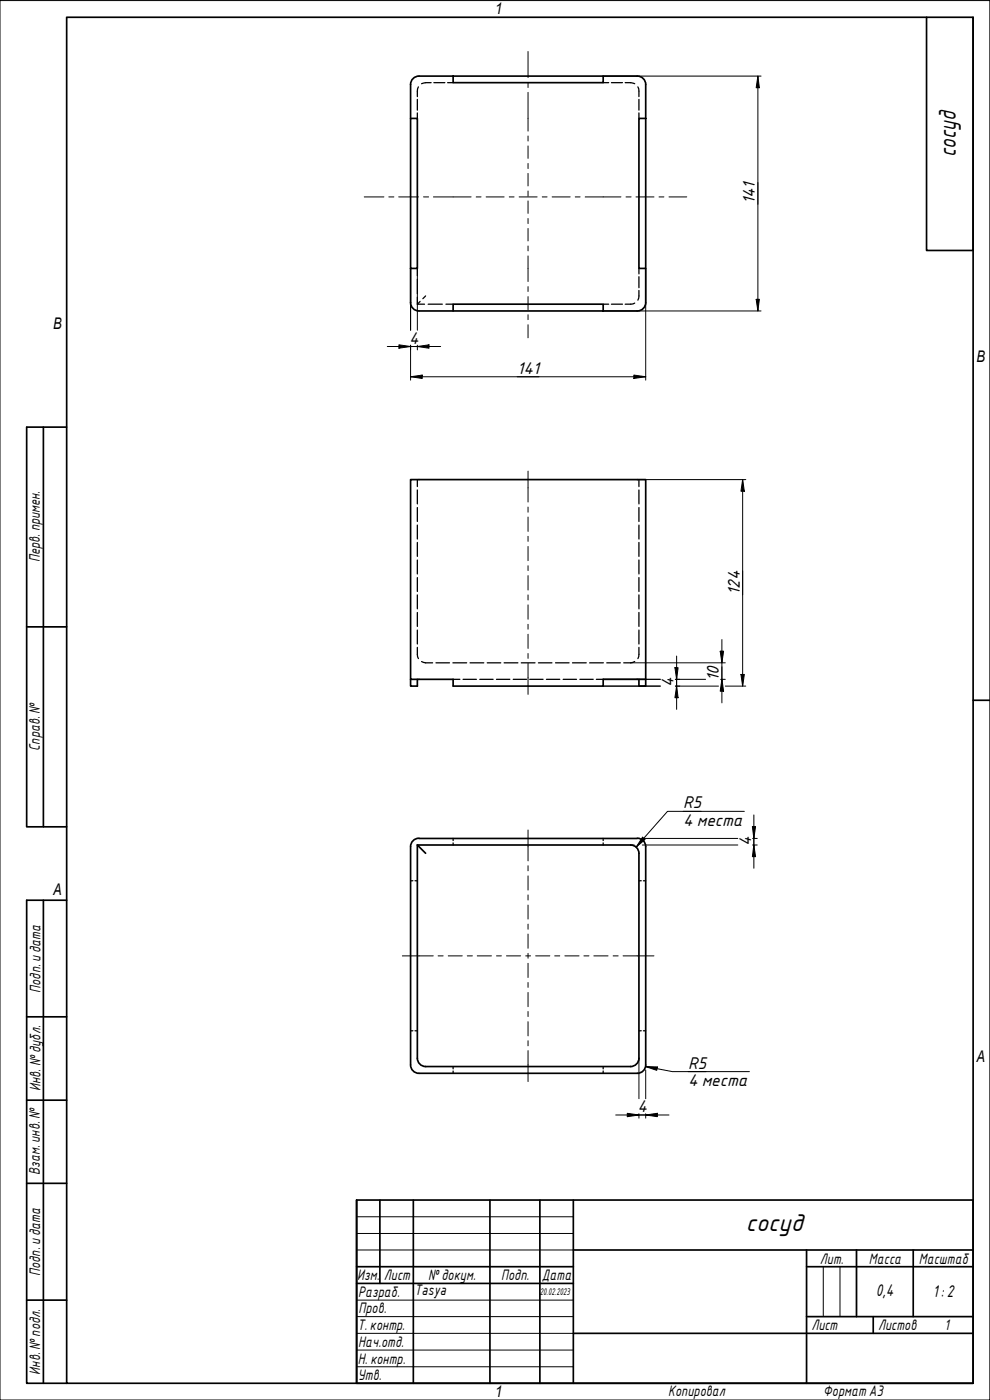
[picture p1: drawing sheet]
<svg xmlns="http://www.w3.org/2000/svg" width="297mm" height="420mm" viewBox="0 0 297 420" stroke-linecap="round" stroke-linejoin="round" font-family="sans-serif">
<g fill="none" stroke="#000" stroke-width=".51">
<path d="M123.2 35.5h2v45.1h-2zM123.2 25.3v10.2M136 22.8h45v2h-45zM136 22.8h-10.3a2.51 2.51 0 0 0-2.5 2.5M181 22.8h10.2a2.51 2.51 0 0 1 2.5 2.5M191.7 35.5h2v45.1h-2zM193.7 25.3v10.2M123.2 80.6v10.2a2.51 2.51 0 0 0 2.5 2.5h10.3M136 91.3h45v2h-45zM193.7 80.6v10.2a2.51 2.51 0 0 1-2.5 2.5h-10.2M123.2 143.9h70.5v60h-12.7v2h-45v-2h-12.8zM123.2 203.9v2h2v-2"/>
<path d="M191.7 203.9v2h2v-2M123.2 254.1v65.5M125.2 253.6v64a2.51 2.51 0 0 0 2.5 2.5M125.2 253.6l2.5 2.5M125.2 253.6h64M125.7 251.6a2.51 2.51 0 0 0-2.5 2.5M125.7 251.6h65.5M189.2 253.6a2.51 2.51 0 0 1 2.5 2.5v61.5a2.51 2.51 0 0 1-2.5 2.5M191.2 251.6a2.51 2.51 0 0 1 2.5 2.5M193.7 254.1v65.5M123.2 319.6a2.51 2.51 0 0 0 2.5 2.5h65.5a2.51 2.51 0 0 0 2.5-2.5M127.7 320.1h61.5"/>
</g>
<g fill="none" stroke="#000" stroke-width=".38">
<path d="M125.2 29.8v3.3M125.2 33.9v1.6M125.5 26.1l-.2 .5-.1 2.4M129.3 24.8h-1.6l-1.2 .3M130.2 24.8h3.3M134.3 24.8h1.7M181 24.8h1.6M183.5 24.8h3.3M187.6 24.8h1.6l1.2 .3M191.4 26.1l.2 .5 .1 2.4M191.7 29.8v3.3M191.7 33.9v1.6"/>
<path d="M125.2 80.6v2.1M125.2 83.8v4.3M125.2 89.2v2.1M125.2 91.3h2.2M126 90.5l-.8 .8M127.7 88.8l-.8 .8M128.5 91.3h4.2M133.8 91.3h2.2M181 91.3h1.6M183.5 91.3h3.3M190.4 91l-.5 .2-2.3 .1M191.7 87.2l-.1 2.3-.2 .6"/>
<path d="M191.7 80.6v1.6M191.7 83v3.3M125.2 143.9v2.1M125.2 147v4.2M125.2 152.3v4.2M125.2 157.6v4.2M191.7 143.9v2.1M191.7 147v4.2M191.7 152.3v4.2M191.7 157.6v4.2M125.2 162.8v4.2M125.2 168.1v4.2"/>
<path d="M125.2 173.3v4.2M125.2 178.5v4.2M191.7 162.8v4.2M191.7 168.1v4.2M191.7 173.3v4.2M191.7 178.5v4.2M125.2 194.3l.1 2.8 .2 .6M125.2 183.8v4.2M125.2 189.1v4.2M126.5 198.5l1.2 .4h2.1M130.8 198.9h4.1M135.9 198.9h4.1"/>
<path d="M141 198.9h4.2M146.2 198.9h4M151.3 198.9h4.1M156.4 198.9h4.1M161.5 198.9h4.1M166.7 198.9h4.1M171.8 198.9h4.1M176.9 198.9h4.1M182.1 198.9h4M190.4 198.5l-1.2 .4h-2.1M191.7 194.3l-.1 2.8-.2 .6M191.7 183.8v4.2"/>
<path d="M191.7 189.1v4.2M136 203.9h2M138.9 203.9h4M144 203.9h4M149 203.9h4M154 203.9h4M158.9 203.9h4M164 203.9h4M169 203.9h4M174 203.9h4M178.9 203.9h2.1M136 251.6v.7"/>
<path d="M136 253v.6M181 251.6v.7M181 253v.6M123.2 264.3h.7M124.5 264.3h.7M191.7 264.3h.7M193 264.3h.7M123.2 309.4h.7M124.5 309.4h.7M191.7 309.4h.7M193 309.4h.7M136 320.1v.7"/>
<path d="M136 321.4v.7M181 320.1v.7M181 321.4v.7"/>
</g>
<g fill="none" stroke="#000" stroke-width=".51">
<path d="M107 360.2h185v54.9h-185zM114 360.2v25M124 360.2v54.9M147 360.2v54.9M162 360.2v54.9M172 375.1h120M172 360.2v54.9M242 375.1v40M257 375.1v20M274 375.1v20M107 380.2h65M107 385.2h65"/>
<path d="M242 395.1h50M242 380.2h50M262 395.1v5.1M172 400.2h120"/>
</g>
<path d="M107 365.2h65M107 370.2h65M107 375.1h65M107 390.2h65M107 395.1h65M247 380.2v14.9M252 380.2v14.9M107 400.2h65M107 405.2h65M107 410.2h65" fill="none" stroke="#000" stroke-width=".3"/>
<path d="M20 5.2h272v409.9h-272zM292 210.2h5" fill="none" stroke="#000" stroke-width=".51"/>
<path d="M0 .2h297v420h-297z" fill="none" stroke="#000" stroke-width=".3"/>
<path d="M278 5.2v70h14v-70M13 128.2v119.9M20 128.2h-12v119.9h12M8 188.1h12M13 270.2v144.9M20 270.2h-12v144.9h12M8 305.2h12M8 330.2h12M8 355.1h12M8 390.2h12" fill="none" stroke="#000" stroke-width=".51"/>
<g fill="none" stroke="#000" stroke-width=".3">
<path d="M181 22.8h47.3M227.4 22.8l.4 3.5h-.9zM227.4 22.8v70.5M123.2 80.6v18.5M125.2 80.6v18.5M181 93.3h47.3M193.7 80.6v33.5M226.9 89.8h.9l-.4 3.5zM116.2 104h16M119.7 103.5l3.5 .5-3.5 .5zM123.2 113.1l3.5-.5v1zM123.2 113.1h70.5"/>
<path d="M123.2 103.6v10.5M125.2 104l3.5-.5v1zM125.2 103.6v1.4M190.2 112.6l3.5 .5-3.5 .5zM191.2 143.9h32.6M222.8 143.9l.5 3.5h-1zM222.8 143.9v62M189.2 198.9h28.4M203 196.9v16M216.1 195.4h1l-.5 3.5zM216.6 191.9v19M181 203.9h17.1"/>
<path d="M181 205.9h17.1M202.5 200.4h1l-.5 3.5zM202.6 203.9h9.1M202.6 205.9h13M203 205.9l.5 3.5h-1zM216.2 203.9h1.4M216.6 203.9l.5 3.5h-1zM217.6 205.9h6.2M222.3 202.4h1l-.5 3.5zM189.2 253.6h1.1M191.2 251.6h.6M192.7 253.6h28.7"/>
<path d="M192.8 251.2l.7 .7-2.6 2.3zM193 251.6h28.4M205 243.5h5.4M223.3 243.5h-23l-9.4 10.7M225.7 248.1h1l-.5 3.5zM225.8 251.6h1.4M225.8 253.6h1.4M226.2 253.6l.5 3.5h-1zM226.2 244.6v16M191.7 317.6v12.1M193.7 319.6v.8M184.7 334.6h16"/>
<path d="M188.2 334.1l3.5 .5-3.5 .5zM191.7 334.2v1.4M193.7 320.1l3.5 .1-.2 1zM193.7 320.1l8 1.5h23.2M193.7 334.6l3.5-.5v1zM193.7 321.1v8.6M193.7 334.2v1.4M206.4 321.6h5.5"/>
</g>
<g fill="#000">
<path d="M227.4 22.8l.4 3.5h-.9z" fill-rule="evenodd"/>
<path d="M226.9 89.8h.9l-.4 3.5z" fill-rule="evenodd"/>
<path d="M119.7 103.5l3.5 .5-3.5 .5z" fill-rule="evenodd"/>
<path d="M123.2 113.1l3.5-.5v1z" fill-rule="evenodd"/>
<path d="M125.2 104l3.5-.5v1z" fill-rule="evenodd"/>
<path d="M190.2 112.6l3.5 .5-3.5 .5z" fill-rule="evenodd"/>
<path d="M222.8 143.9l.5 3.5h-1z" fill-rule="evenodd"/>
<path d="M216.1 195.4h1l-.5 3.5z" fill-rule="evenodd"/>
<path d="M202.5 200.4h1l-.5 3.5z" fill-rule="evenodd"/>
<path d="M203 205.9l.5 3.5h-1z" fill-rule="evenodd"/>
<path d="M216.6 203.9l.5 3.5h-1z" fill-rule="evenodd"/>
<path d="M222.3 202.4h1l-.5 3.5z" fill-rule="evenodd"/>
<path d="M192.8 251.2l.7 .7-2.6 2.3z" fill-rule="evenodd"/>
<path d="M225.7 248.1h1l-.5 3.5z" fill-rule="evenodd"/>
<path d="M226.2 253.6l.5 3.5h-1z" fill-rule="evenodd"/>
<path d="M188.2 334.1l3.5 .5-3.5 .5z" fill-rule="evenodd"/>
<path d="M193.7 334.6l3.5-.5v1z" fill-rule="evenodd"/>
<path d="M193.7 320.1l3.5 .1-.2 1z" fill-rule="evenodd"/>
</g>
<g fill="none" stroke="#000" stroke-width=".3">
<path d="M158.4 15.5v7.8M158.4 24.7v1.6M158.4 27.7v11.6M109.3 59.1h5.9M116.6 59.1h1.6M119.6 59.1h5.9M127.1 59.1h1.5M130 59.1h11.4M142.9 59.1h1.4M145.9 59.1h5.4M152.8 59.1h1.4M155.8 59.1h5.4"/>
<path d="M158.4 40.8v1.5M158.4 43.8v3.7M158.4 49.1v1.5M158.4 52v3.8M158.4 57.3v1.5M162.7 59.1h1.4M165.7 59.1h5.4M172.6 59.1h1.5M175.6 59.1h10.7M187.8 59.1h1.6M190.8 59.1h5.4M197.7 59.1h1.5"/>
<path d="M200.7 59.1h5.4M158.4 60.3v3.8M158.4 65.6v1.5M158.4 68.6v3.7M158.4 73.8v1.5M158.4 76.8v7.7M158.4 86v1.5M158.4 89v3.9M158.4 94.5v1.4M158.4 97.5v3.9M158.4 141.4v9.3M158.4 152.2v1.5"/>
<path d="M158.4 155.2v4.3M158.4 161v1.5M158.4 164v4.3M158.4 169.8v1.4M158.4 172.8v4.3M158.4 178.5v1.6M158.4 181.5v4.3M158.4 187.4v1.4M158.4 190.4v4.2M158.4 196.1v1.5M158.4 199.1v9.3M158.4 249.1v9.3"/>
<path d="M158.4 259.8v1.5M158.4 262.9v4.2M158.4 268.6v1.5M158.4 271.6v4.2M158.4 277.3v1.6M120.7 286.9h9.3M131.4 286.9h1.6M134.5 286.9h4.2M140.2 286.9h1.5M143.2 286.9h4.2M149 286.9h1.4M152 286.9h4.2"/>
<path d="M157.7 286.9h1.5M158.4 280.3v4.3M158.4 286.1v1.5M158.4 289.1v4.2M158.4 294.9v1.4M158.4 297.9v4.2M160.7 286.9h4.3M166.4 286.9h1.6M169.5 286.9h4.2M175.2 286.9h1.5M178.2 286.9h4.2M184 286.9h1.5"/>
<path d="M186.9 286.9h9.3M158.4 303.6v1.5M158.4 306.6v4.3M158.4 312.3v1.6M158.4 315.3v9.3"/>
</g>
<g font-size="7">
<text x="286.8" y="47.2" transform="rotate(-90 286.8 47.2)">сосуд</text>
<text x="223.8" y="369.4">сосуд</text>
</g>
<g font-size="4.9">
<text x="226.5" y="61.3" transform="rotate(-90 226.5 61.3)">141</text>
<text x="122.7" y="103.1">4</text>
<text x="155.2" y="112.2">141</text>
<text x="221.9" y="178.5" transform="rotate(-90 221.9 178.5)">124</text>
<text x="202.1" y="206" transform="rotate(-90 202.1 206)">4</text>
<text x="215.7" y="204.5" transform="rotate(-90 215.7 204.5)">10</text>
<text x="205" y="242.6">R5</text>
<text x="205" y="247.9">4 места</text>
<text x="225.4" y="254" transform="rotate(-90 225.4 254)">4</text>
<text x="206.4" y="320.7">R5</text>
<text x="206.4" y="325.9">4 места</text>
<text x="191.3" y="333.7">4</text>
<text x="262.8" y="389">0,4</text>
<text x="279.8" y="389.3">1: 2</text>
</g>
<g font-size="4.8">
<text x="148.5" y="4.2">1</text>
<text x="16" y="98.7">B</text>
<text x="293" y="108.6">B</text>
<text x="16" y="268.6">A</text>
<text x="293" y="318.7">A</text>
<text x="148.5" y="419.1">1</text>
</g>
<g font-size="4.4">
<text x="11.9" y="168.8" transform="rotate(-90 11.9 168.8)">Перв. примен.</text>
<text x="12" y="225.3" transform="rotate(-90 12 225.3)">Справ. №</text>
<text x="12.2" y="297.9" transform="rotate(-90 12.2 297.9)">Подп. идата</text>
<text x="12.2" y="327.4" transform="rotate(-90 12.2 327.4)">Инв. №дубл.</text>
<text x="12" y="352.6" transform="rotate(-90 12 352.6)">Взам. инв. №</text>
<text x="12.1" y="382.9" transform="rotate(-90 12.1 382.9)">Подп. идата</text>
<text x="246" y="379.3">Лит.</text>
<text x="260.7" y="379.2">Масса</text>
<text x="275.7" y="379.2">Масштаб</text>
<text x="107.2" y="384.2">Изм.</text>
<text x="107.4" y="389.2">Разраб.</text>
<text x="115.2" y="384.2">Лист</text>
<text x="124.4" y="388.8">Tasya</text>
<text x="128.5" y="384.1">№докум.</text>
<text x="150.4" y="384.3">Подп.</text>
<text x="162.6" y="384.3">Дата</text>
<text x="107.6" y="394.2">Пров.</text>
<text x="107.3" y="399.3">Т. контр.</text>
<text x="243.5" y="399.3">Лист</text>
<text x="263.5" y="399.3">Листов</text>
<text x="283.4" y="399.1">1</text>
<text x="107.5" y="404.2">Нач.отд.</text>
<text x="12.1" y="412.5" transform="rotate(-90 12.1 412.5)">Инв. №подл.</text>
<text x="107.4" y="409.2">Н. контр.</text>
<text x="107.3" y="414.3">Утв.</text>
<text x="200.5" y="418.9">Копировал</text>
<text x="247" y="418.8">Формат A3</text>
</g>
<text font-size="2.8" x="162" y="388.7">20.02.2023</text>
</svg>
